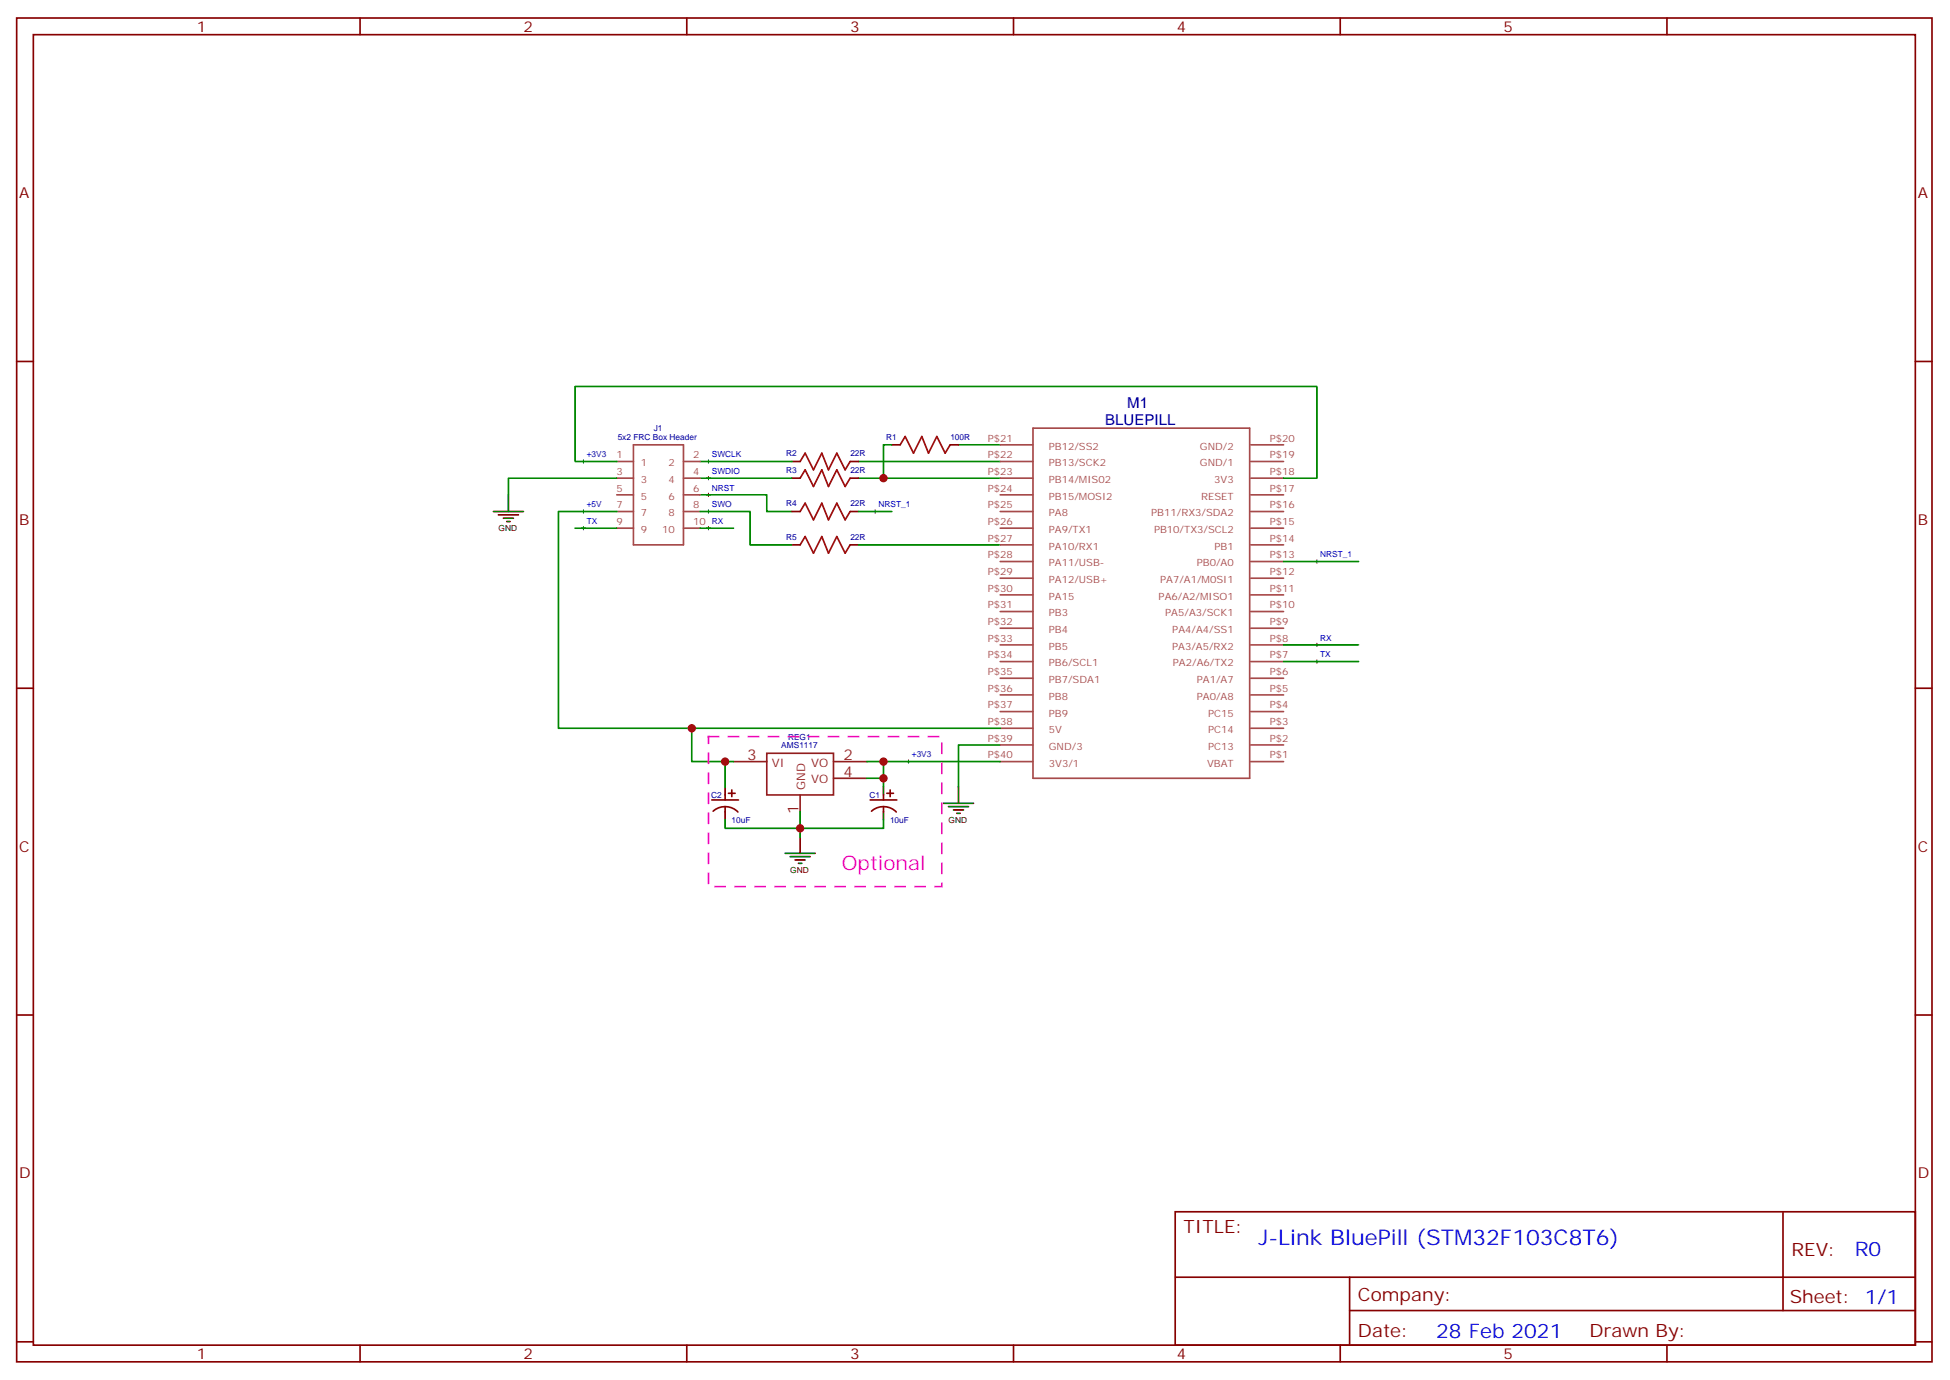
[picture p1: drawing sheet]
<svg xmlns="http://www.w3.org/2000/svg" width="413mm" height="292mm" viewBox="0 0 413 292" stroke-linecap="round" stroke-linejoin="round" font-family="sans-serif">
<g fill="none" stroke="#870000" stroke-width=".35">
<path d="M3.5 3.8h405.4v284.3h-405.4zM7.1 7.3h398.2v277.3h-398.2zM76.2 3.8v3.5M145.3 3.8v3.5M214.5 3.8v3.5M283.6 3.8v3.5M352.8 3.8v3.5M3.5 76.5h3.6M405.3 76.5h3.6M167.6 97.6h1.7M179.9 97.6h1.8M188.7 94.1h1.8"/>
<path d="M201.1 94.1h1.7M167.6 101.2h1.7M167.6 108.2h1.7M167.6 115.3h1.7M179.9 101.2h1.8M179.9 108.2h1.8M179.9 115.3h1.8M3.5 145.6h3.6M405.3 145.6h3.6M150.6 169.3h5.7M150.9 171.6a3.8 3.8 0 0 1 5.3 .2M153.5 168.2v1.1"/>
<path d="M153.5 170.7v1M154.2 167.9h1.4M154.9 167.1v1.5M184.1 169.3h5.7M184.4 171.6a3.8 3.8 0 0 1 5.3 .2M187 168.2v1.1M187 170.7v1M187.7 167.9h1.4M188.4 167.1v1.5M3.5 214.8h3.6M405.3 214.8h3.6M248.7 256.4h156.6v28.2h-156.6z"/>
<path d="M377.3 256.4v20.9M248.7 270.2h156.5M285.6 277.3h119.6M285.6 270.2v14.2M3.5 283.9h3.6M76.2 284.6v3.5M145.3 284.6v3.5M214.5 284.6v3.5M283.6 284.6v3.5M352.8 284.6v3.5M405.3 283.9h3.6"/>
</g>
<g fill="none" stroke="#008700" stroke-width=".35">
<path d="M130.5 97.6h-8.8v-15.8h157v19.4h-7.1M148.2 97.6h19.4M181.7 97.6h30M188.7 94.1h-1.7v7.1M202.8 94.1h8.9M121.7 111.8h8.8M130.5 108.2h-12.3v45.9h28.2M130.5 101.2h-22.9v3.5M148.2 104.7h14.1v3.5h5.3M148.2 108.2h10.5v7.1h8.9M148.2 101.2h19.4M148.2 111.8h7"/>
<path d="M181.7 101.2h30M181.7 115.3h30M181.7 108.2h7M271.6 118.8h15.9M271.6 136.5h15.9M271.6 140h15.9M211.7 157.6h-8.9v8.8M211.7 154.1h-65.3v7h8.8M153.5 173.5v1.8h33.5v-1.8M153.5 161.1v5.3M169.3 171.7v5.3M183.4 161.1h3.6v3.6h-3.6"/>
<path d="M187 161.1h24.7M187 164.7v1.7"/>
</g>
<g fill="none" stroke="#000" stroke-width=".21">
<path d="M123.1 97.6h.7M123.5 97.3v.7M149.6 97.6h.7M149.9 97.3v.7M123.1 111.8h.7M123.1 108.2h.7M123.5 107.9v.7M123.5 111.4v.7M149.6 111.8h.7M149.6 101.2h.7M149.6 104.7h.7M149.6 108.2h.7"/>
<path d="M149.9 100.8v.7M149.9 104.4v.7M149.9 107.9v.7M149.9 111.4v.7M184.9 108.2h.7M185.2 107.9v.7M278.3 118.8h.7M278.7 118.5v.7M278.3 136.5h.7M278.3 140h.7M278.7 136.1v.7M278.7 139.6v.7"/>
<path d="M191.9 161.1h.7M192.3 160.8v.7"/>
</g>
<g fill="none" stroke="#000" stroke-width=".35">
<path d="M104.4 108.2h6.4M105.5 108.9h4.2M106.5 109.6h2.2M107.2 110.3h.7M107.6 104.7v3.5M153.5 166.4v1.8M153.5 171.7v1.8M169.3 177v3.6M187 166.4v1.8M187 171.7v1.8M199.7 170h6.3M200.7 170.7h4.3"/>
<path d="M201.8 171.4h2.1M202.5 172.1h.7M202.8 166.4v3.6M166.2 180.6h6.3M167.2 181.3h4.2M168.3 182h2.1M169 182.7h.7"/>
</g>
<path d="M169.3 97.6l1.1-1.7 1.8 3.5 1.7-3.5 1.4 3.5 1.8-3.5 1.8 3.5 1-1.8M190.5 94.1l1.1-1.7 1.7 3.5 1.8-3.5 1.4 3.5 1.8-3.5 1.7 3.5 1.1-1.8M169.3 101.2l1.1-1.8 1.8 3.5 1.7-3.5 1.4 3.5 1.8-3.5 1.8 3.5 1-1.7M169.3 108.2l1.1-1.7 1.8 3.5 1.7-3.5 1.4 3.5 1.8-3.5 1.8 3.5 1-1.8M169.3 115.3l1.1-1.8 1.8 3.6 1.7-3.6 1.4 3.6 1.8-3.6 1.8 3.6 1-1.8" fill="none" stroke="#a10000" stroke-width=".35"/>
<g fill="none" stroke="#a64a4a" stroke-width=".35">
<path d="M130.5 97.6h3.6M134.1 94.1h10.5v21.2h-10.5zM144.6 97.6h3.6M211.7 97.6h6.9M211.7 94.1h6.9M218.6 90.6h45.9v74.1h-45.9zM264.7 97.6h6.9M264.7 94.1h6.9M130.5 111.8h3.6M130.5 108.2h3.6M130.5 104.7h3.6M130.5 101.2h3.6"/>
<path d="M144.6 111.8h3.6M144.6 108.2h3.6M144.6 104.7h3.6M144.6 101.2h3.6M211.7 118.8h6.9M211.7 115.3h6.9M211.7 111.8h6.9M211.7 108.2h6.9M211.7 104.7h6.9M211.7 101.2h6.9M264.7 118.8h6.9M264.7 115.3h6.9"/>
<path d="M264.7 111.8h6.9M264.7 108.2h6.9M264.7 104.7h6.9M264.7 101.2h6.9M211.7 140h6.9M211.7 136.5h6.9M211.7 132.9h6.9M211.7 129.4h6.9M211.7 125.9h6.9M211.7 122.3h6.9M264.7 140h6.9M264.7 136.5h6.9"/>
<path d="M264.7 132.9h6.9M264.7 129.4h6.9M264.7 125.9h6.9M264.7 122.3h6.9M211.7 157.6h6.9M211.7 154.1h6.9M211.7 150.6h6.9M211.7 147h6.9M211.7 143.5h6.9M264.7 157.6h6.9M264.7 154.1h6.9M264.7 150.6h6.9"/>
<path d="M264.7 147h6.9M264.7 143.5h6.9M211.7 161.1h6.9M264.7 161.1h6.9"/>
</g>
<path d="M162.3 159.4h14.1v8.8h-14.1zM155.2 161.1h7.1M169.3 168.2v3.5M176.4 161.1h7M176.4 164.7h7" fill="none" stroke="#8c2424" stroke-width=".35"/>
<path d="M149.9 155.9h49.4v31.7h-49.4z" fill="none" stroke="#f0f" stroke-width=".35" stroke-dasharray="2.1 2.1"/>
<g fill="#c00">
<circle cx="187" cy="101.2" r=".88"/>
<circle cx="187" cy="161.1" r=".88"/>
<circle cx="187" cy="164.7" r=".88"/>
<circle cx="169.3" cy="175.3" r=".88"/>
<circle cx="153.5" cy="161.1" r=".88"/>
<circle cx="146.4" cy="154.1" r=".88"/>
</g>
<text font-size="4.6" fill="#00f" x="266.3" y="263.5">J-Link BluePill (STM32F103C8T6)</text>
<text font-size="4.2" fill="#f0f" x="178.2" y="184.1">Optional</text>
<g font-size="4.2" fill="#00f">
<text x="392.5" y="265.7">R0</text>
<text x="304" y="283">28 Feb 2021</text>
</g>
<g font-size="3.9" fill="#800">
<text x="250.5" y="261">TITLE:</text>
<text x="379.1" y="265.7">REV:</text>
<text x="287.4" y="275.2">Company:</text>
<text x="378.7" y="275.8">Sheet: 1/1</text>
<text x="287.4" y="282.9">Date:</text>
<text x="336.4" y="282.9">Drawn By:</text>
</g>
<g font-size="3.2" fill="#800">
<text x="41.6" y="6.8">1</text>
<text x="110.8" y="6.8">2</text>
<text x="179.9" y="6.8">3</text>
<text x="249.1" y="6.8">4</text>
<text x="318.2" y="6.8">5</text>
<text x="4.1" y="41.9">A</text>
<text x="405.9" y="41.9">A</text>
<text x="4.1" y="111.1">B</text>
<text x="405.9" y="111.1">B</text>
<text x="4.1" y="180.2">C</text>
<text x="405.9" y="180.2">C</text>
<text x="4.1" y="249.3">D</text>
<text x="405.9" y="249.3">D</text>
<text x="41.6" y="287.6">1</text>
<text x="110.8" y="287.6">2</text>
<text x="179.9" y="287.6">3</text>
<text x="249.1" y="287.6">4</text>
<text x="318.2" y="287.6">5</text>
</g>
<g font-size="3.2" fill="#000080">
<text x="233.9" y="90">BLUEPILL</text>
<text x="238.5" y="86.4">M1</text>
</g>
<g font-size="3.2" fill="#8d2323">
<text x="158.1" y="160.8">3</text>
<text x="178.5" y="160.8">2</text>
<text x="178.5" y="164.3">4</text>
<text x="169" y="172.3" transform="rotate(-90 169 172.3)">1</text>
</g>
<g font-size="2.5" fill="#8d2323">
<text x="163.3" y="162.2">VI</text>
<text x="170.4" y="167.1" transform="rotate(-90 170.4 167.1)">GND</text>
<text x="171.7" y="162.2">VO</text>
<text x="171.7" y="165.7">VO</text>
</g>
<g font-size="2.1" fill="#a54b4b">
<text x="209" y="93.4">P$21</text>
<text x="222" y="95.2">PB12/SS2</text>
<text x="254" y="95.2">GND/2</text>
<text x="268.7" y="93.4">P$20</text>
<text x="130.4" y="97">1</text>
<text x="130.4" y="100.5">3</text>
<text x="135.7" y="98.7">1</text>
<text x="141.5" y="98.7">2</text>
<text x="146.7" y="97">2</text>
<text x="146.7" y="100.5">4</text>
<text x="209" y="97">P$22</text>
<text x="209" y="100.5">P$23</text>
<text x="222" y="98.7">PB13/SCK2</text>
<text x="254" y="98.7">GND/1</text>
<text x="268.7" y="100.5">P$18</text>
<text x="268.7" y="97">P$19</text>
<text x="130.4" y="104">5</text>
<text x="130.4" y="107.5">7</text>
<text x="135.7" y="102.2">3</text>
<text x="135.7" y="105.7">5</text>
<text x="141.5" y="102.2">4</text>
<text x="141.5" y="105.7">6</text>
<text x="146.7" y="104">6</text>
<text x="146.7" y="107.5">8</text>
<text x="209" y="104">P$24</text>
<text x="209" y="107.5">P$25</text>
<text x="222" y="102.2">PB14/MIS02</text>
<text x="222" y="105.7">PB15/MOSI2</text>
<text x="254.2" y="105.7">RESET</text>
<text x="257" y="102.2">3V3</text>
<text x="268.7" y="107.5">P$16</text>
<text x="268.7" y="104">P$17</text>
<text x="130.4" y="111.1">9</text>
<text x="135.7" y="109.3">7</text>
<text x="135.7" y="112.8">9</text>
<text x="140.1" y="112.8">10</text>
<text x="141.5" y="109.3">8</text>
<text x="146.7" y="111.1">10</text>
<text x="209" y="111.1">P$26</text>
<text x="222" y="109.3">PA8</text>
<text x="222" y="112.8">PA9/TX1</text>
<text x="243.6" y="109.3">PB11/RX3/SDA2</text>
<text x="244.2" y="112.8">PB10/TX3/SCL2</text>
<text x="268.7" y="111.1">P$15</text>
<text x="209" y="114.6">P$27</text>
<text x="209" y="118.1">P$28</text>
<text x="222" y="116.3">PA10/RX1</text>
<text x="222" y="119.9">PA11/USB-</text>
<text x="253.3" y="119.9">PB0/A0</text>
<text x="257" y="116.3">PB1</text>
<text x="268.7" y="118.1">P$13</text>
<text x="268.7" y="114.6">P$14</text>
<text x="209" y="121.6">P$29</text>
<text x="209" y="125.2">P$30</text>
<text x="222" y="123.4">PA12/USB+</text>
<text x="245.5" y="123.4">PA7/A1/M0SI1</text>
<text x="268.7" y="125.2">P$11</text>
<text x="268.7" y="121.6">P$12</text>
<text x="209" y="128.7">P$31</text>
<text x="222" y="126.9">PA15</text>
<text x="222" y="130.4">PB3</text>
<text x="245.2" y="126.9">PA6/A2/MISO1</text>
<text x="246.6" y="130.4">PA5/A3/SCK1</text>
<text x="268.7" y="128.7">P$10</text>
<text x="209" y="132.2">P$32</text>
<text x="209" y="135.8">P$33</text>
<text x="222" y="134">PB4</text>
<text x="222" y="137.5">PB5</text>
<text x="248.1" y="137.5">PA3/A5/RX2</text>
<text x="248.1" y="134">PA4/A4/SS1</text>
<text x="268.7" y="135.8">P$8</text>
<text x="268.7" y="132.2">P$9</text>
<text x="209" y="139.3">P$34</text>
<text x="209" y="142.8">P$35</text>
<text x="222" y="141">PB6/SCL1</text>
<text x="248.2" y="141">PA2/A6/TX2</text>
<text x="268.7" y="142.8">P$6</text>
<text x="268.7" y="139.3">P$7</text>
<text x="209" y="146.3">P$36</text>
<text x="209" y="149.9">P$37</text>
<text x="222" y="144.6">PB7/SDA1</text>
<text x="222" y="148.1">PB8</text>
<text x="253.3" y="148.1">PA0/A8</text>
<text x="253.3" y="144.6">PA1/A7</text>
<text x="268.7" y="149.9">P$4</text>
<text x="268.7" y="146.3">P$5</text>
<text x="209" y="153.4">P$38</text>
<text x="222" y="151.6">PB9</text>
<text x="222" y="155.1">5V</text>
<text x="255.7" y="155.1">PC14</text>
<text x="255.7" y="151.6">PC15</text>
<text x="268.7" y="153.4">P$3</text>
<text x="209" y="156.9">P$39</text>
<text x="209" y="160.5">P$40</text>
<text x="222" y="158.7">GND/3</text>
<text x="255.7" y="158.7">PC13</text>
<text x="268.7" y="160.5">P$1</text>
<text x="268.7" y="156.9">P$2</text>
<text x="222" y="162.2">3V3/1</text>
<text x="255.5" y="162.2">VBAT</text>
</g>
<g font-size="1.8" fill="#000080">
<text x="130.7" y="93">5x2 FRC Box Header</text>
<text x="138.4" y="91.2">J1</text>
<text x="187.5" y="93">R1</text>
<text x="201.1" y="93">100R</text>
<text x="166.4" y="96.5">R2</text>
<text x="166.4" y="100.1">R3</text>
<text x="180" y="96.5">22R</text>
<text x="180" y="100.1">22R</text>
<text x="166.4" y="107.1">R4</text>
<text x="180" y="107.1">22R</text>
<text x="166.4" y="114.2">R5</text>
<text x="180" y="114.2">22R</text>
<text x="165.3" y="158.3">AMS1117</text>
<text x="166.8" y="156.5">REG1</text>
<text x="150.5" y="168.9">C2</text>
<text x="184" y="168.9">C1</text>
<text x="154.8" y="174.1">10uF</text>
<text x="188.4" y="174.1">10uF</text>
</g>
<g font-size="1.8" fill="#00f">
<text x="124.2" y="96.8">+3V3</text>
<text x="150.6" y="96.8">SWCLK</text>
<text x="150.6" y="100.3">SWDIO</text>
<text x="124.2" y="107.4">+5V</text>
<text x="150.6" y="103.8">NRST</text>
<text x="150.6" y="107.4">SWO</text>
<text x="185.9" y="107.4">NRST_1</text>
<text x="124.2" y="110.9">TX</text>
<text x="150.6" y="110.9">RX</text>
<text x="279.4" y="117.9">NRST_1</text>
<text x="279.4" y="135.6">RX</text>
<text x="279.4" y="139.1">TX</text>
<text x="193" y="160.3">+3V3</text>
</g>
<g font-size="1.8">
<text x="105.5" y="112.4">GND</text>
<text x="200.8" y="174.2">GND</text>
<text x="167.2" y="184.7">GND</text>
</g>
</svg>
